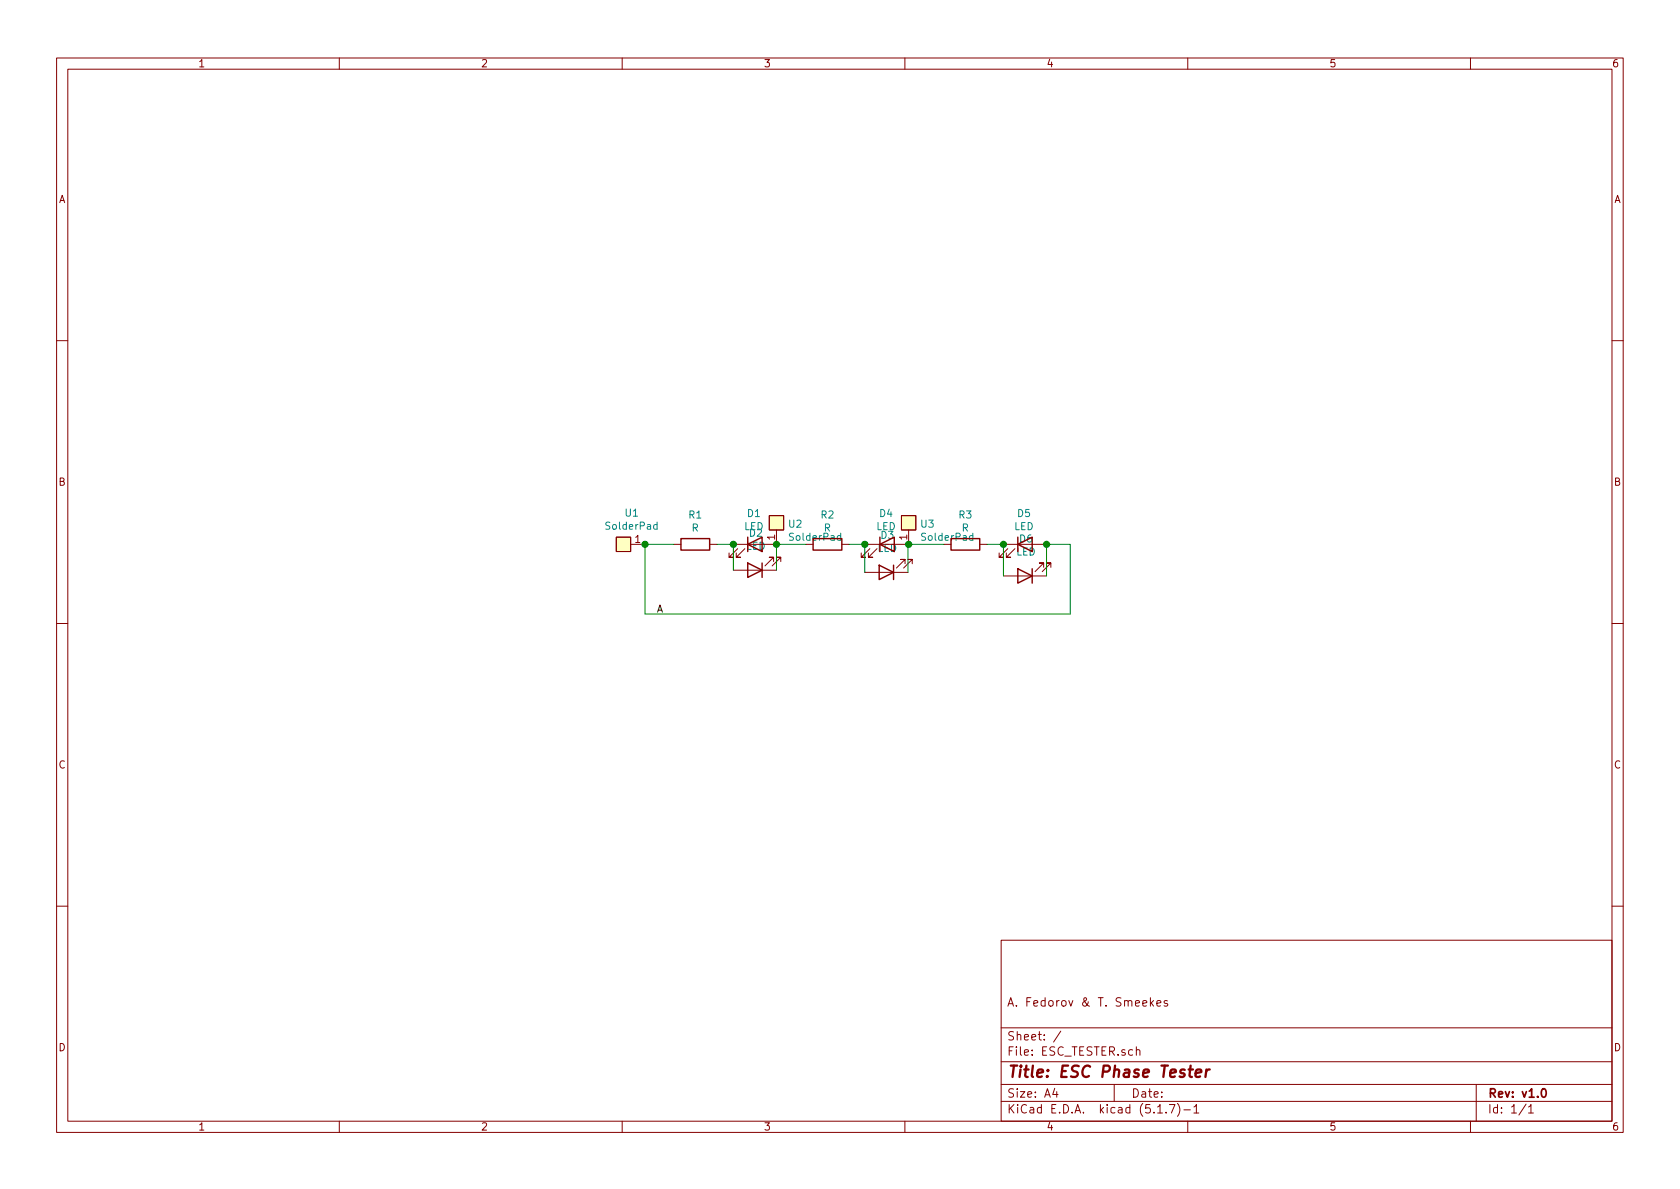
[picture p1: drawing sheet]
<svg xmlns="http://www.w3.org/2000/svg" width="297mm" height="210mm" viewBox="0 0 297 210" stroke-linecap="round" stroke-linejoin="round" font-family="sans-serif">
<g fill="none" stroke="#840000" stroke-width=".18">
<path d="M10 10.3h277v189.9h-277zM12 12.2h273v186.1h-273zM60 10.3v1.9M110 10.3v1.9M160 10.3v1.9M210 10.3v1.9M260 10.3v1.9M10 60.2h2M285 60.2h2M109 95h2.5v2.5h-2.5zM111.5 96.3h2.5M119.1 96.3h1.3"/>
<path d="M125.5 96.3h1.2M129.7 96.3h2.5M130.4 97l-1.5 1.5h.8h-.8v-.7M131.7 97l-1.5 1.5h.7h-.7v-.7M136 91.2h2.6v2.5h-2.6zM136.8 99.3v-.8h-.8h.8l-1.5 1.6M137.3 93.7v2.6h-2.6M138 99.3v-.8h-.7h.7l-1.5 1.6M148.8 96.3h1.3M153 96.3h2.6M153.8 97l-1.5 1.5h.7h-.7v-.7M155.1 97l-1.6 1.5h.8h-.8v-.7"/>
<path d="M159.4 91.2h2.5v2.5h-2.5zM160 99.7v-.8h-.7h.7l-1.5 1.6M160.7 93.7v2.6h-2.6M161.3 99.7v-.8h-.8h.8l-1.5 1.6M173.2 96.3h1.3M177.4 96.3h2.6M178.2 97l-1.5 1.5h.7h-.7v-.7M179.5 97l-1.6 1.5h.8h-.8v-.7M182.5 96.3h2.5M10 110.3h2M129.7 100.8h7.6M152.9 101.2h7.6"/>
<path d="M177.4 101.8h7.6M184.5 100.3v-.7h-.7h.7l-1.5 1.5M185.8 100.3v-.7h-.8h.8l-1.5 1.5M285 110.3h2M10 160.2h2M177 166.3h108v32h-108zM202.1 177.4l.7-.1-.1-.3-.4-.1-.2 .2v.7h.6M203.4 176.4v1.5M203.6 177.4l.4 .5M204 176.9l-.6 .6M204.5 177.4l.8-.1-.1-.3-.5-.1-.2 .2 .1 .7h.6M206.4 177a.37 .37 0 0 0-.6 .1l.1 .3 .5 .1 .1 .1-.3 .3-.4-.1"/>
<path d="M285 160.2h2M60 198.3v1.9M110 198.3v1.9M160 198.3v1.9M177 194.8h108M177 191.8h108M177 187.8h108M177 181.8h108M186.5 192.5l-.4 1h1M186.8 193v1M187.6 182.3l-1.3 2M197 191.8v3"/>
<path d="M200.9 185.7h.1a.37 .37 0 0 1 .5 .1v.8M200.9 185.1v1.5M204.7 196.8h.8M206.2 196.7v.1M206.8 195.3h.9l-.6 1.5M208.2 195.1a1.71 1.71 0 0 1 0 2.3M209.3 196.3h1.2M210 198.3v1.9M211.1 195.8l.4-.5v1.5M211.1 196.8h.9M260 198.3v1.9M261 191.8v6.5"/>
<path d="M269.8 195.2l-1.2 2M270.3 195.8l.4-.5v1.5M270.3 196.8h.8"/>
</g>
<path d="M272.7 192.7l.2-.2a.81 .81 0 0 1 .6 .6 .81 .81 0 0 1-.3 .8l-.2 .1a.79 .79 0 0 1-.3-1.3z" fill="none" stroke="#840000" stroke-width=".3"/>
<path d="M210.2 189.1h.7M210.5 188.4l-.2 1.8 .1 .1 .3 .1M211.4 189.8l1-.2-.1-.4h-.7l-.2 1 .2 .2 .6-.1M213.3 189.1l-.2 1.3M213.9 189.1a.55 .55 0 0 0-.6 .4" fill="none" stroke="#840000" stroke-width=".41"/>
<g fill="none" stroke="#840000" stroke-width=".25">
<path d="M120.4 95.2h5.1v2.1h-5.1zM132.2 99.6l2.5 1.2-2.5 1.3zM132.2 96.3l2.5-1.3v2.5zM132.2 95v2.5M134.7 99.6v2.5M143.8 95.2h5v2.1h-5zM155.4 99.9l2.6 1.3-2.6 1.3zM155.6 96.3l2.5-1.3v2.5zM155.6 95v2.5M158 99.9v2.6M168.1 95.2h5.1v2.1h-5.1zM180 96.3l2.5-1.3v2.5z"/>
<path d="M180 95v2.5M180 100.6l2.5 1.2-2.5 1.3zM182.5 100.6v2.5"/>
</g>
<g fill="#ffffc2" stroke="#ffffc2" stroke-width=".18">
<path d="M136 91.2h2.6v2.5h-2.6z"/>
<path d="M159.4 91.2h2.5v2.5h-2.5z"/>
<path d="M109 95h2.5v2.5h-2.5z"/>
</g>
<path d="M116.2 92.8h-.4l-.2 .2 .1 .5h.5M116.2 92.3v1.3M148.6 94.8l-.3-.1-.3 .2 .2 .6h.4M148.6 94.3v1.2M172 94.8l-.3-.1-.3 .2 .1 .6h.5M172 94.3v1.2" fill="none" stroke="#008484" stroke-width=".18"/>
<path d="M119.1 96.3h-5.1v12.3h75.2v-12.3h-4.2v5.5M126.7 96.3h3v4.5M142.5 96.3h-5.2v4.5M150.1 96.3h2.9M152.9 96.3v4.9M166.9 96.3h-6.4v4.9M174.5 96.3h2.9v5.5" fill="none" stroke="#008400" stroke-width=".18"/>
<g fill="#008400" stroke="#008400" stroke-width=".25">
<circle cx="137.3" cy="96.3" r=".51"/>
<circle cx="160.7" cy="96.3" r=".51"/>
<circle cx="129.7" cy="96.3" r=".51"/>
<circle cx="177.4" cy="96.3" r=".51"/>
<circle cx="185" cy="96.3" r=".51"/>
<circle cx="152.9" cy="96.3" r=".51"/>
<circle cx="114" cy="96.3" r=".51"/>
</g>
<text font-size="2.8" fill="#840000" x="178" y="190.5">Title: ESC Phase Tester</text>
<g font-size="2.1" fill="#840000">
<text x="178" y="178">A. Fedorov &amp; T. Smeekes</text>
<text x="178" y="184">Sheet: /</text>
<text x="178" y="186.7">File: ESC_TESTER.sch</text>
<text x="178" y="196.9">KiCad E.D.A. kicad (5.1.7)-1</text>
<text x="178" y="194.1">Size: A4</text>
<text x="200" y="194.1">Date:</text>
<text x="263" y="194.1">Rev: v1.0</text>
<text x="263" y="196.9">Id: 1/1</text>
</g>
<g font-size="1.8" fill="#840000">
<text x="35" y="11.9">1</text>
<text x="85" y="11.9">2</text>
<text x="135" y="11.9">3</text>
<text x="185" y="11.9">4</text>
<text x="235" y="11.9">5</text>
<text x="285" y="11.9">6</text>
<text x="10.4" y="35.9">A</text>
<text x="285.4" y="35.9">A</text>
<text x="10.4" y="85.9">B</text>
<text x="285.4" y="85.9">B</text>
<text x="137" y="95.5" transform="rotate(-90 137 95.5)">1</text>
<text x="139.8" y="95.6">SolderPad</text>
<text x="160.4" y="95.5" transform="rotate(-90 160.4 95.5)">1</text>
<text x="163.1" y="95.6">SolderPad</text>
<text x="180.3" y="95.9">D6</text>
<text x="112.3" y="96">1</text>
<text x="131.9" y="97.2">LED</text>
<text x="155.1" y="97.6">LED</text>
<text x="10.4" y="135.9">C</text>
<text x="285.4" y="135.9">C</text>
<text x="10.4" y="185.9">D</text>
<text x="285.4" y="185.9">D</text>
<text x="35" y="199.9">1</text>
<text x="85" y="199.9">2</text>
<text x="135" y="199.9">3</text>
<text x="185" y="199.9">4</text>
<text x="235" y="199.9">5</text>
<text x="285" y="199.9">6</text>
</g>
<g font-size="1.8" fill="#008484">
<text x="107.3" y="93.7">SolderPad</text>
<text x="110.6" y="91.4">U1</text>
<text x="121.8" y="91.7">R1</text>
<text x="122.3" y="94">R</text>
<text x="131.5" y="93.7">LED</text>
<text x="132.2" y="91.4">D1</text>
<text x="132.5" y="94.9">D2</text>
<text x="139.5" y="93.3">U2</text>
<text x="145.2" y="91.7">R2</text>
<text x="145.7" y="94">R</text>
<text x="154.9" y="93.7">LED</text>
<text x="155.5" y="91.4">D4</text>
<text x="155.8" y="95.3">D3</text>
<text x="162.9" y="93.3">U3</text>
<text x="169.6" y="91.7">R3</text>
<text x="170.1" y="94">R</text>
<text x="179.3" y="93.7">LED</text>
<text x="179.9" y="91.4">D5</text>
<text x="179.7" y="98.2">LED</text>
</g>
<text font-size="1.8" x="116.1" y="108.3">A</text>
</svg>
